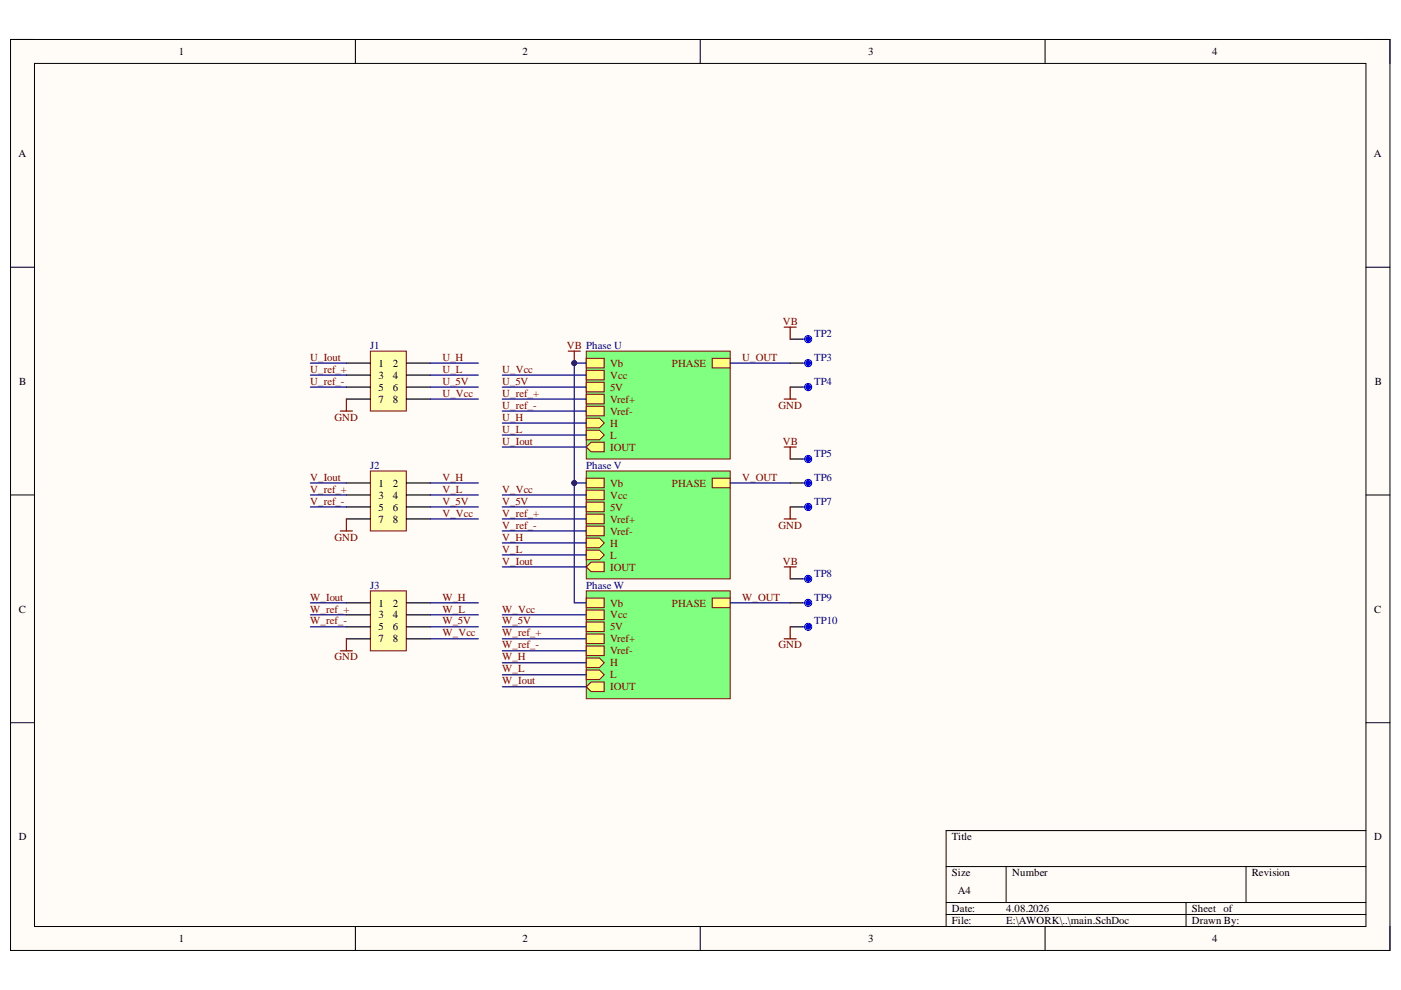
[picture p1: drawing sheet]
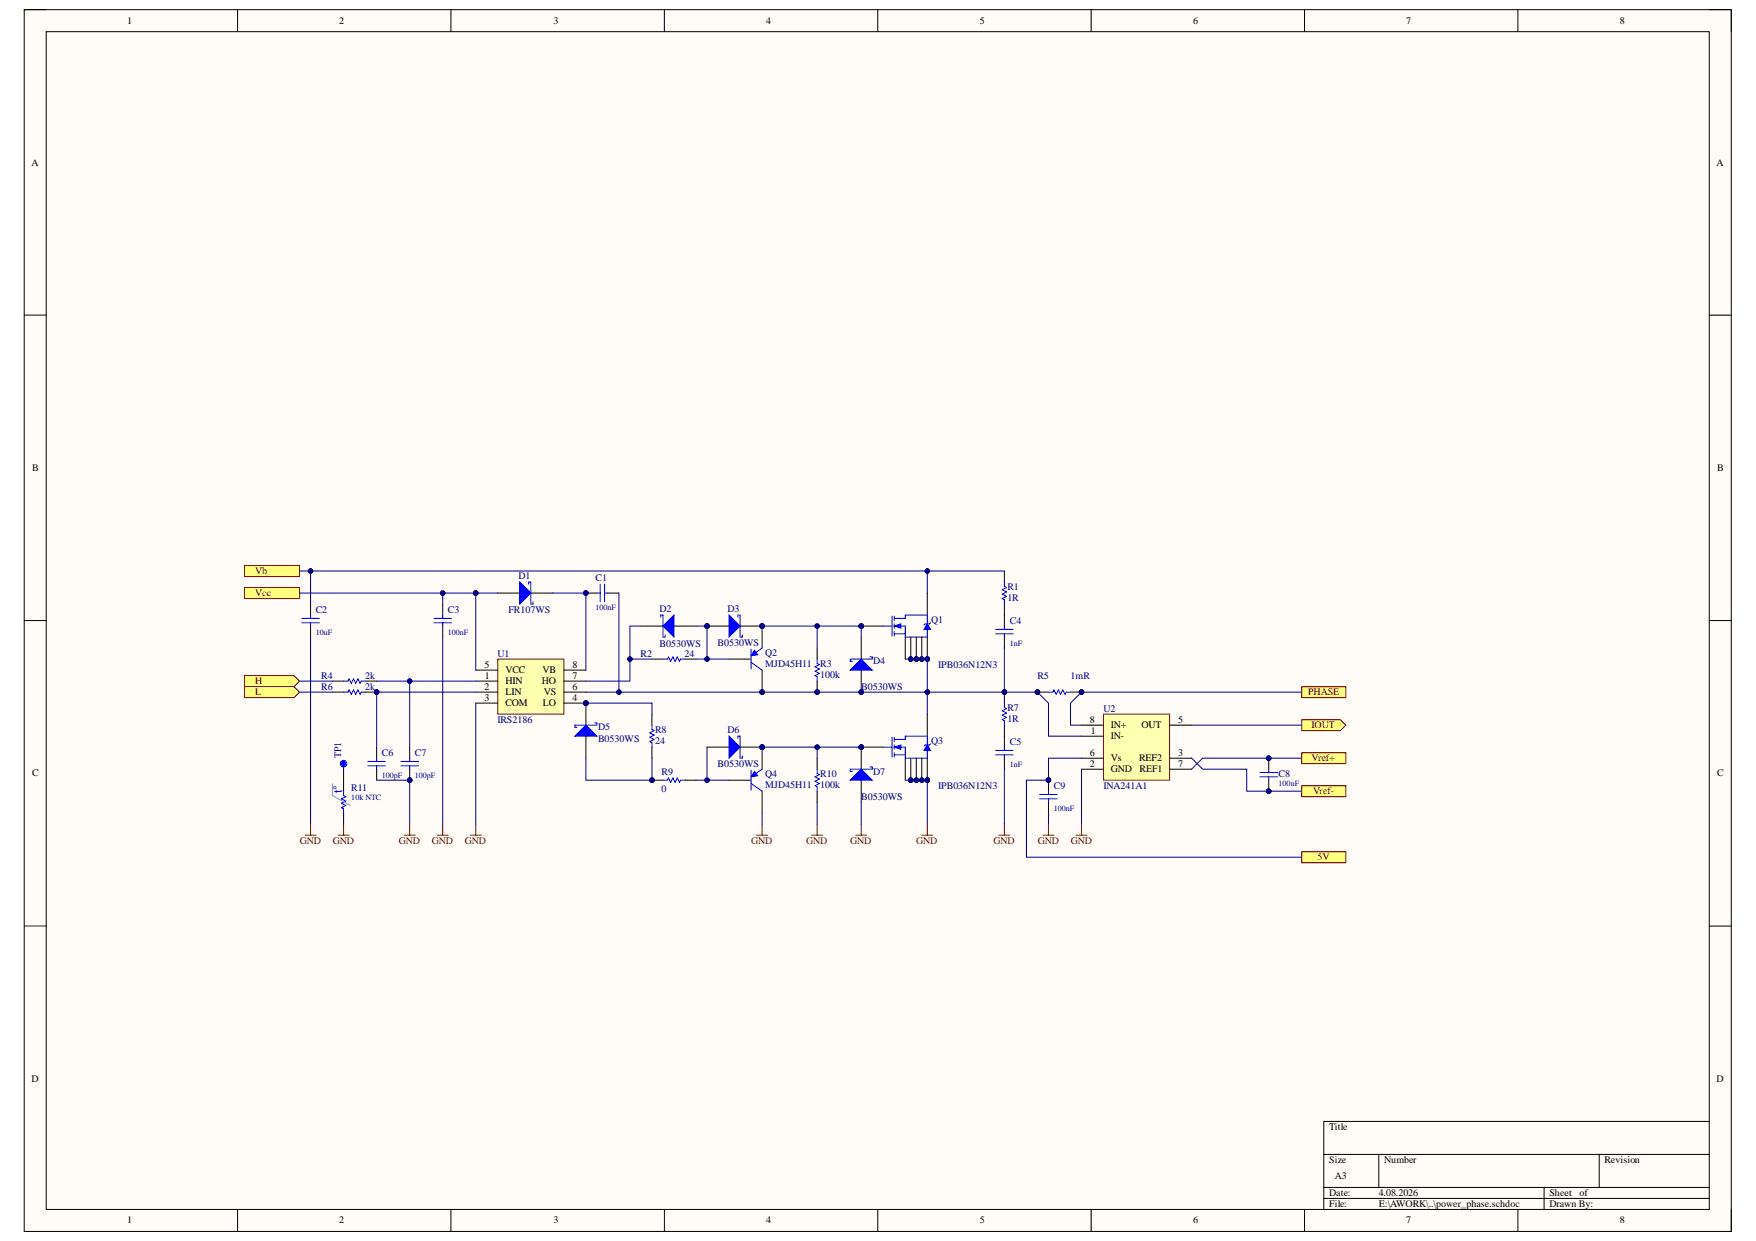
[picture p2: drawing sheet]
# Altium project pwr_6.PrjPcb
2 sheets, 114 parts. Net scope: hierarchical (ports join the sheet entries above them; power ports are global).
Board file: board.PcbDoc
Sheets:
  main.SchDoc
    Phase U = power_phase.schdoc
    Phase V = power_phase.schdoc
    Phase W = power_phase.schdoc

## Sheet main.SchDoc: Main
size A4; Revision: 1; SheetNumber: 1; SheetTotal: 2

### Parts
J1  (no value)  [HDR-SMD_8P-P2.54-V-M-R2-C4-LS8.0]
J2  (no value)  [HDR-SMD_8P-P2.54-V-M-R2-C4-LS8.0]
J3  (no value)  [HDR-SMD_8P-P2.54-V-M-R2-C4-LS8.0]
TP2  (no value)  [TP2030_SMD]  (no BOM)
TP3  (no value)  [TP2030_SMD]  (no BOM)
TP4  (no value)  [TP2030_SMD]  (no BOM)
TP5  (no value)  [TP2030_SMD]  (no BOM)
TP6  (no value)  [TP2030_SMD]  (no BOM)
TP7  (no value)  [TP2030_SMD]  (no BOM)
TP8  (no value)  [TP2030_SMD]  (no BOM)
TP9  (no value)  [TP2030_SMD]  (no BOM)
TP10  (no value)  [TP2030_SMD]  (no BOM)

### Sub-sheets
Phase U = power_phase.schdoc: PHASE, Vb, Vcc, IOUT (out), H (in), L (in), Vref+, Vref-, 5V
Phase V = power_phase.schdoc: PHASE, Vb, Vcc, IOUT (out), H (in), L (in), Vref+, Vref-, 5V
Phase W = power_phase.schdoc: PHASE, Vb, Vcc, IOUT (out), H (in), L (in), Vref+, Vref-, 5V

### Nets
GND: J1.7 J2.7 J3.7 TP4.1 TP7.1 TP10.1
VB: TP2.1 TP5.1 TP8.1 ; sheet Phase U/Vb, sheet Phase V/Vb, sheet Phase W/Vb
U_5V: J1.6 ; sheet Phase U/5V
U_H: J1.2 ; sheet Phase U/H
U_Iout: J1.1 ; sheet Phase U/IOUT
U_L: J1.4 ; sheet Phase U/L
U_OUT: TP3.1 ; sheet Phase U/PHASE
U_ref_+: J1.3 ; sheet Phase U/Vref+
U_ref_-: J1.5 ; sheet Phase U/Vref-
U_Vcc: J1.8 ; sheet Phase U/Vcc
V_5V: J2.6 ; sheet Phase V/5V
V_H: J2.2 ; sheet Phase V/H
V_Iout: J2.1 ; sheet Phase V/IOUT
V_L: J2.4 ; sheet Phase V/L
V_OUT: TP6.1 ; sheet Phase V/PHASE
V_ref_+: J2.3 ; sheet Phase V/Vref+
V_ref_-: J2.5 ; sheet Phase V/Vref-
V_Vcc: J2.8 ; sheet Phase V/Vcc
W_5V: J3.6 ; sheet Phase W/5V
W_H: J3.2 ; sheet Phase W/H
W_Iout: J3.1 ; sheet Phase W/IOUT
W_L: J3.4 ; sheet Phase W/L
W_OUT: TP9.1 ; sheet Phase W/PHASE
W_ref_+: J3.3 ; sheet Phase W/Vref+
W_ref_-: J3.5 ; sheet Phase W/Vref-
W_Vcc: J3.8 ; sheet Phase W/Vcc

## Sheet power_phase.schdoc: Phase
size A3; Revision: 1; SheetNumber: 2; SheetTotal: 2
Used 3 times, as channels Phase U, Phase V, Phase W. Parts and nets are listed once, with the designators drawn on the sheet.

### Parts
C1  100nF  [C0805_L]
C2  10uF  [C2220]
C3  100nF  [C0603]
C4  1nF  [C0805]
C5  1nF  [C0805]
C6  100pF  [C0402]
C7  100pF  [C0402]
C8  100nF  [C0402]
C9  100nF  [C0402]
D1  FR107WS  [SOD-323]
D2  B0530WS  [SOD-323]
D3  B0530WS  [SOD-323]
D4  B0530WS  [SOD-323]
D5  B0530WS  [SOD-323]
D6  B0530WS  [SOD-323]
D7  B0530WS  [SOD-323]
Q1  IPB036N12N3  [TO-263-7]
Q2  MJD45H11  [TO-252AA]
Q3  IPB036N12N3  [TO-263-7]
Q4  MJD45H11  [TO-252AA]
R1  1R  [R1206]
R2  24  [R0603]
R3  100k  [R0805]
R4  2k  [R0603]
R5  1mR  [RES_CSS2H-3920R]
R6  2k  [R0603]
R7  1R  [R1206]
R8  24  [R0603]
R9  0  [R1206]
R10  100k  [R0805]
R11  10k NTC  [R0402]
TP1  (no value)  [TP2030_SMD]  (no BOM)
U1  IRS2186  [SO-8]
U2  INA241A1  [SOT-23-8]

### Ports
5V, H (in), IOUT (out), L (in), PHASE, Vb, Vcc, Vref+, Vref-

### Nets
GND: C2.1 C3.1 C5.1 C6.1 C7.1 C9.1 D7.1(A) Q3.2(S) Q3.3(S) Q3.5(S) Q3.6(S) Q3.7(S) Q4.2(C) R10.2 R11.2 U1.3(COM) U2.2(GND)
5V: C9.2 U2.6(Vs) ; port 5V
H: R4.2 ; port H
IOUT: U2.5(OUT) ; port IOUT
L: R6.2 ; port L
PHASE: R5.2 U2.8(IN+) ; port PHASE
Vb: C2.2 Q1.4(D) R1.2 ; port Vb
Vcc: C3.2 D1.1(A) U1.5(VCC) ; port Vcc
Vref+: C8.2 U2.7(REF1) ; port Vref+
Vref-: C8.1 U2.3(REF2) ; port Vref-
NetC1_1: C1.1 D1.2(K) U1.8(VB)
NetC1_2: C1.2 C4.1 D4.1(A) Q1.2(S) Q1.3(S) Q1.5(S) Q1.6(S) Q1.7(S) Q2.2(C) Q3.4(D) R3.2 R5.1 R7.2 U1.6(VS) U2.1(IN-)
NetC4_2: C4.2 R1.1
NetC5_2: C5.2 R7.1
NetC6_2: C6.2 R6.1 U1.2(LIN)
NetC7_2: C7.2 R4.1 U1.1(HIN)
NetD2_1: D2.1(A) D3.1(A) Q2.1(B) R2.1
NetD2_2: D2.2(K) R2.2 U1.7(HO)
NetD3_2: D3.2(K) D4.2(K) Q1.1(G) Q2.3(E) R3.1
NetD5_1: D5.1(A) R8.1 R9.2
NetD5_2: D5.2(K) R8.2 U1.4(LO)
NetD6_1: D6.1(A) Q4.1(B) R9.1
NetD6_2: D6.2(K) D7.2(K) Q3.1(G) Q4.3(E) R10.1
NetR11_1: R11.1 TP1.1

### Channels
Phase U: designators end in _1; ports 5V=U_5V H=U_H IOUT=U_Iout L=U_L PHASE=U_OUT Vb=VB Vcc=U_Vcc Vref+=U_ref_+ Vref-=U_ref_-
Phase V: designators end in _2; ports 5V=V_5V H=V_H IOUT=V_Iout L=V_L PHASE=V_OUT Vb=VB Vcc=V_Vcc Vref+=V_ref_+ Vref-=V_ref_-
Phase W: designators end in _3; ports 5V=W_5V H=W_H IOUT=W_Iout L=W_L PHASE=W_OUT Vb=VB Vcc=W_Vcc Vref+=W_ref_+ Vref-=W_ref_-

## Nets that join several sheets
GND: main (6 pins), Phase U (17 pins), Phase V (17 pins), Phase W (17 pins)
VB: main (TP2.1 TP5.1 TP8.1), Phase U (C2_1.2 Q1_1.4 R1_1.2), Phase V (C2_2.2 Q1_2.4 R1_2.2), Phase W (C2_3.2 Q1_3.4 R1_3.2)
U_5V: main (J1.6), Phase U (C9_1.2 U2_1.6)
U_H: main (J1.2), Phase U (R4_1.2)
U_Iout: main (J1.1), Phase U (U2_1.5)
U_L: main (J1.4), Phase U (R6_1.2)
U_OUT: main (TP3.1), Phase U (R5_1.2 U2_1.8)
U_ref_+: main (J1.3), Phase U (C8_1.2 U2_1.7)
U_ref_-: main (J1.5), Phase U (C8_1.1 U2_1.3)
U_Vcc: main (J1.8), Phase U (C3_1.2 D1_1.1 U1_1.5)
V_5V: main (J2.6), Phase V (C9_2.2 U2_2.6)
V_H: main (J2.2), Phase V (R4_2.2)
V_Iout: main (J2.1), Phase V (U2_2.5)
V_L: main (J2.4), Phase V (R6_2.2)
V_OUT: main (TP6.1), Phase V (R5_2.2 U2_2.8)
V_ref_+: main (J2.3), Phase V (C8_2.2 U2_2.7)
V_ref_-: main (J2.5), Phase V (C8_2.1 U2_2.3)
V_Vcc: main (J2.8), Phase V (C3_2.2 D1_2.1 U1_2.5)
W_5V: main (J3.6), Phase W (C9_3.2 U2_3.6)
W_H: main (J3.2), Phase W (R4_3.2)
W_Iout: main (J3.1), Phase W (U2_3.5)
W_L: main (J3.4), Phase W (R6_3.2)
W_OUT: main (TP9.1), Phase W (R5_3.2 U2_3.8)
W_ref_+: main (J3.3), Phase W (C8_3.2 U2_3.7)
W_ref_-: main (J3.5), Phase W (C8_3.1 U2_3.3)
W_Vcc: main (J3.8), Phase W (C3_3.2 D1_3.1 U1_3.5)
